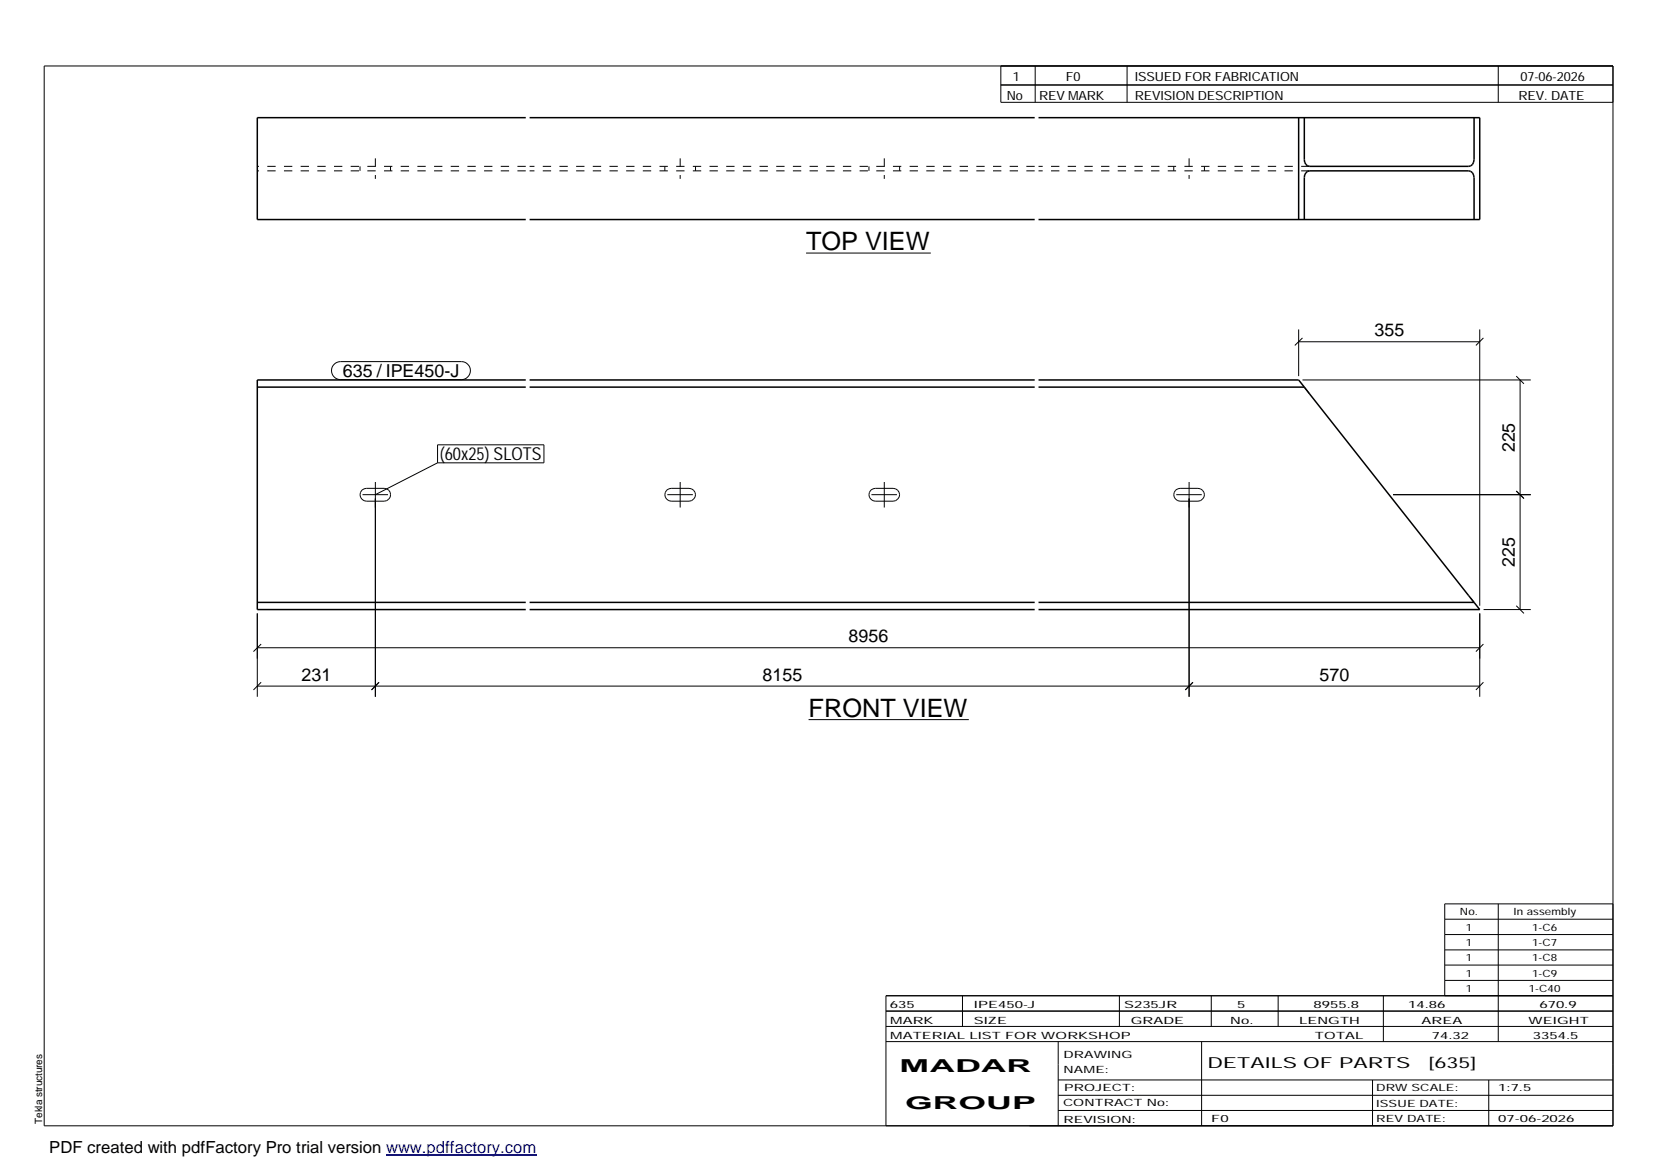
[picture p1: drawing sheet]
<svg xmlns="http://www.w3.org/2000/svg" width="420mm" height="297mm" viewBox="0 0 420 297" stroke-linecap="round" stroke-linejoin="round" font-family="sans-serif">
<g fill="none" stroke="#000" stroke-width=".38">
<path d="M133.5 29.9h-68.2v25.8h68.2M134.5 29.9h128.2M263.7 29.9h112v25.8h-112M329.7 29.9v25.8M331.1 29.9v10.6a1.55 1.55 0 0 0 1.3 1.7h40.5a1.54 1.54 0 0 0 1.3-1.7v-10.6M134.5 55.7h128.2M331.1 55.7v-10.6a1.55 1.55 0 0 1 1.3-1.7h40.5a1.54 1.54 0 0 1 1.3 1.7v10.6M65.3 98.3h68.2M133.5 96.5h-68.2v58.3h68.2M134.5 96.5h128.2M134.5 98.3h128.2M263.7 96.5h66l1.4 1.8"/>
<path d="M263.7 98.3h67.4M331.1 98.3l43.1 54.6M65.3 152.9h68.2M134.5 152.9h128.2M134.5 154.8h128.2M263.7 152.9h110.5M374.2 152.9l1.5 1.9h-112"/>
</g>
<g fill="none" stroke="#000" stroke-width=".25" stroke-dasharray="2.1 2.1" stroke-linecap="butt">
<path d="M91.4 42.2v1.2M95.3 40.2v5.2M99.1 42.2v1.2M133.5 43.4h-68.2M133.5 42.2h-68.2M168.8 42.2v1.2M172.7 40.2v5.2M176.6 42.2v1.2M220.6 42.2v1.2M224.5 40.2v5.2M228.4 42.2v1.2M262.7 43.4h-128.2"/>
<path d="M262.7 42.2h-128.2M298 42.2v1.2M301.9 40.2v5.2M305.8 42.2v1.2M332.4 43.4h-68.7M332.4 42.2h-68.7M332.4 100l-1.2-1.6M374.2 152.9l-.8-1"/>
</g>
<g fill="none" stroke="#000" stroke-width=".25">
<path d="M11.2 16.7h398.3v269.1h-398.3zM254.1 16.7v9.3h155.4M262.8 16.7v9.3M286.1 16.7v9.3M380.4 16.7v9.3M254.1 21.6h155.4M204.6 64.2h31.7M84.8 92.5l.8-.5 .8-.2h30.7a2.29 2.29 0 0 1 2.3 2.3 2.29 2.29 0 0 1-2.3 2.3h-30.7a2.28 2.28 0 0 1-2.1-1.4 2.28 2.28 0 0 1 .5-2.5zM329.7 86.8h46M329.7 83.6v11.9M330.7 85.8l-2 1.9M330.7 96.5h57.9"/>
<path d="M375.7 83.6v70.2M376.6 85.8l-1.9 1.9M384.9 95.5l2 1.9M385.9 96.5v58.3M111.1 112.9h27v4.6h-27zM111.1 117.5l-15.8 8.1M91.9 124.4l1.1-.4h4.5a1.63 1.63 0 0 1 1.6 1.6 1.63 1.63 0 0 1-1.6 1.6h-4.5a1.65 1.65 0 0 1-1.5-1 1.65 1.65 0 0 1 .4-1.8zM92 125.6h6.5M95.3 122.4v54.5M169.2 124.4l1.2-.4h4.5a1.63 1.63 0 0 1 1.7 1.6 1.63 1.63 0 0 1-1.7 1.6h-4.5a1.65 1.65 0 0 1-1.5-1 1.65 1.65 0 0 1 .3-1.8zM169.4 125.6h6.5M172.7 122.4v6.4"/>
<path d="M221.1 124.4l1.1-.4h4.5a1.63 1.63 0 0 1 1.7 1.6 1.63 1.63 0 0 1-1.7 1.6h-4.5a1.65 1.65 0 0 1-1.5-1 1.65 1.65 0 0 1 .4-1.8zM221.2 125.6h6.5M224.5 122.4v6.4M298.4 124.4l1.2-.4h4.5a1.63 1.63 0 0 1 1.7 1.6 1.63 1.63 0 0 1-1.7 1.6h-4.5a1.65 1.65 0 0 1-1.5-1 1.65 1.65 0 0 1 .3-1.8zM298.6 125.6h6.5M301.9 122.4v54.5M353.7 125.6h34.9M384.9 124.7l2 1.9M65.3 155.7v21.2M375.7 155.7v21.2M376.6 154.8h12M384.9 153.8l2 1.9"/>
<path d="M65.3 174.2h310.4M65.3 164.5h310.4M66.3 173.2l-2 2M66.3 163.5l-2 1.9M96.2 173.2l-1.9 2M302.9 173.2l-2 2M376.6 173.2l-1.9 2M376.6 163.5l-1.9 1.9M205.3 182.7h40.7M366.8 233.4h42.7M366.8 237.3h42.7M380.4 229.5v34.9"/>
<path d="M409.5 229.5h-42.7v23.3M224.9 256.7h184.6M244.3 252.8v7.8M284.2 252.8v7.8M307.5 252.8v7.8M324.5 252.8v7.8M351.2 252.8v11.6M366.8 241.2h42.7M366.8 245h42.7M366.8 248.9h42.7M409.5 252.8h-184.6v33M224.9 264.4h184.6"/>
<path d="M224.9 260.6h184.6M268.6 264.4v21.4M268.6 274.2h140.9M268.6 278.1h140.9M305.1 264.4v21.4M348.4 274.2v11.6M378 274.2v11.6M268.6 281.9h140.9"/>
</g>
<path d="M98 293.3h38.2" fill="none" stroke="#00f" stroke-width=".3"/>
<g font-size="6.4">
<text x="204.6" y="63.5">TOP VIEW</text>
<text x="205.3" y="181.9">FRONT VIEW</text>
</g>
<g font-size="4.5">
<text x="348.9" y="85.3">355</text>
<text x="87" y="95.8">635 / IPE450-J</text>
<text x="111.7" y="116.9">(60x25) SLOTS</text>
<text x="384.6" y="114.8" transform="rotate(-90 384.6 114.8)">225</text>
<text x="384.6" y="144" transform="rotate(-90 384.6 144)">225</text>
<text x="215.4" y="163.1">8956</text>
<text x="76.5" y="172.8">231</text>
<text x="193.5" y="172.8">8155</text>
<text x="335" y="172.8">570</text>
<text x="228.4" y="272.3">MADAR</text>
<text x="229.8" y="281.6">GROUP</text>
</g>
<text font-size="4.2" x="12.5" y="292.7">PDF created with pdfFactory Pro trial version www.pdffactory.com</text>
<g font-size="3.9">
<text x="306.5" y="271.3">DETAILS OF PARTS</text>
<text x="362.7" y="271.3">[635]</text>
</g>
<g font-size="3.2">
<text x="257.1" y="20.5">1</text>
<text x="270.6" y="20.5">F0</text>
<text x="288.1" y="20.5">ISSUED FOR FABRICATION</text>
<text x="386" y="20.5">07-06-2026</text>
<text x="255.6" y="25.5">No</text>
<text x="263.8" y="25.5">REV MARK</text>
<text x="288.1" y="25.5">REVISION DESCRIPTION</text>
<text x="385.5" y="25.5">REV. DATE</text>
</g>
<g font-size="2.5">
<text x="370.6" y="232.4">No.</text>
<text x="384.3" y="232.4">In assembly</text>
<text x="372.1" y="236.3">1</text>
<text x="389" y="236.3">1-C6</text>
<text x="372.1" y="240.2">1</text>
<text x="372.1" y="244.1">1</text>
<text x="389" y="240.2">1-C7</text>
<text x="389" y="244.1">1-C8</text>
<text x="372.1" y="247.9">1</text>
<text x="372.1" y="251.8">1</text>
<text x="388.1" y="251.8">1-C40</text>
<text x="389" y="247.9">1-C9</text>
<text x="225.9" y="255.9">635</text>
<text x="247.3" y="255.9">IPE450-J</text>
<text x="285.4" y="255.9">S235JR</text>
<text x="314.1" y="255.9">5</text>
<text x="333.5" y="255.9">8955.8</text>
<text x="357.5" y="255.9">14.86</text>
<text x="390.8" y="255.9">670.9</text>
<text x="226" y="263.7">MATERIAL LIST FOR WORKSHOP</text>
<text x="226" y="259.9">MARK</text>
<text x="247.2" y="259.9">SIZE</text>
<text x="287.1" y="259.9">GRADE</text>
<text x="312.3" y="259.9">No.</text>
<text x="329.8" y="259.9">LENGTH</text>
<text x="333.8" y="263.7">TOTAL</text>
<text x="360.9" y="259.9">AREA</text>
<text x="363.5" y="263.7">74.32</text>
<text x="388.1" y="259.9">WEIGHT</text>
<text x="389.2" y="263.7">3354.5</text>
<text x="270" y="268.5">DRAWING</text>
<text x="270" y="272.5">NAME:</text>
<text x="269.9" y="280.9">CONTRACT No:</text>
<text x="270.2" y="277">PROJECT:</text>
<text x="349.4" y="277.1">DRW SCALE:</text>
<text x="349.4" y="281">ISSUE DATE:</text>
<text x="380.4" y="277.1">1:7.5</text>
<text x="10.7" y="285.4" transform="rotate(-90 10.7 285.4)">Tekla structures</text>
<text x="270" y="285">REVISION:</text>
<text x="307.5" y="284.8">F0</text>
<text x="349.4" y="284.8">REV DATE:</text>
<text x="380.4" y="284.8">07-06-2026</text>
</g>
</svg>
